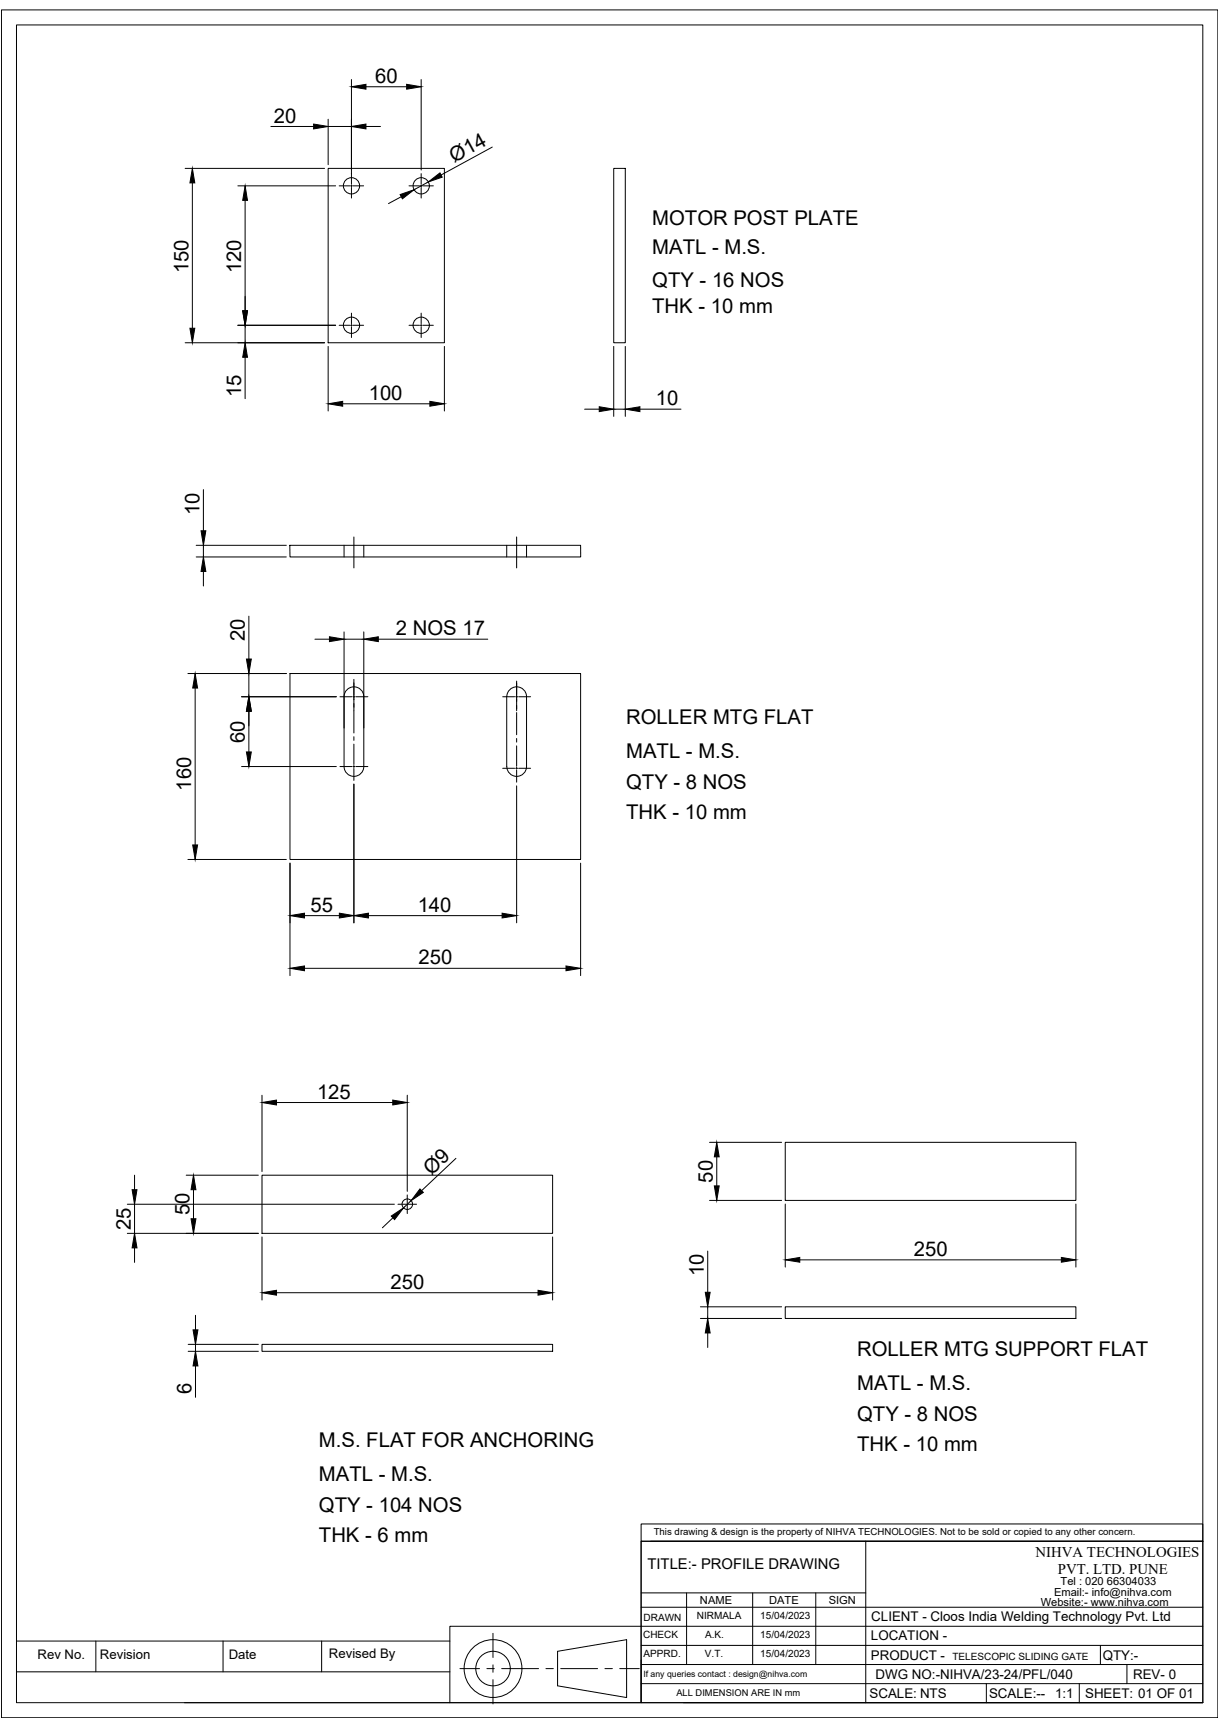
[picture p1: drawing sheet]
<svg xmlns="http://www.w3.org/2000/svg" width="594mm" height="841mm" viewBox="0 0 594 841" stroke-linecap="round" stroke-linejoin="round" font-family="sans-serif">
<!-- layer: 0 -->
<g fill="none" stroke="#000" stroke-width=".49">
<path d="M1 5h592v832h-592zM8 12h578v817h-578zM171 39v51M205 39v44M160 58v22M178 42h20M132 62h21M160 62h11M178 62h7M240 72l-25 13M90 82h68M94 89v71"/>
<path d="M116 91h47M119 98v53M160 82h56v85h-56zM165 91h5M171 91h1M171 90v1M171 91v5M172 91h5M195 96l-6 3M199 91h5M205 91h.1M205 85v5"/>
<path d="M205 90v1M205 91v5M206 91h5M209 89l-7 3M299 82h5v85h-5zM116 158h47M119 158v9M165 158h5M171 158h1M171 152v6M171 158v1M171 159v5"/>
<path d="M172 158h5M199 158h5M205 158h.1M205 152v6M205 158v1M205 159v5M206 158h5M90 167h68M119 174v20M160 169v31M216 169v31M299 169v34"/>
<path d="M304 169v34M167 197h42M285 199h7M299 199h5M312 199h20M99 238v20M96 271h43M96 266h43M99 266v5M99 278v7M141 266h142v5h-142zM168 266v5"/>
<path d="M172 261v16M177 266v5M247 266v5M252 261v16M256 266v5M121 300v21M153 311h7M168 308v65a5 5 0 0 0 4 5 5 5 0 0 0 5-5v-65M168 311h9M184 311h54M92 328h47M95 335v76"/>
<path d="M118 339h46M121 328v11M141 328h142v91h-142zM166 339h5M168 339a5 5 0 0 1 4-5 5 5 0 0 1 5 5M172 339h1M172 331v26M173 339h6M245 339h6M247 339v34a5 5 0 0 0 5 5 5 5 0 0 0 4-5v-34M247 339a5 5 0 0 1 5-5 5 5 0 0 1 4 5M251 339h1"/>
<path d="M252 332v14M253 339h5M121 346v20M172 359v2M252 347v11M252 360v1M118 373h46M166 373h5M172 373h1M172 362v10M172 373v1M172 374v6"/>
<path d="M173 373h6M245 374h6M251 374h1M252 363v10M252 374v1M252 375v6M253 374h5M172 382v67M252 383v66M92 419h47M141 420v55M283 420v55"/>
<path d="M148 446h17M179 446h66M148 472h128M128 533v38M135 537h56M198 533v47M346 556h35M382 556h142v29h-142zM66 572v7M91 572h35M94 579v15M128 572h141v29h-141z"/>
<path d="M222 564l-17 16M349 563v15M62 586h130M66 586v15M191 593l-5 5M194 586h4M198 586h1M198 582v4M198 586v1M198 587v4M199 586h4M200 585l-4 3"/>
<path d="M346 585h35M382 586v31M524 586v31M62 601h64M66 608v7M128 602v31M269 602v31M345 609v20M389 614h128M135 630h127M341 636h40M345 636v6"/>
<path d="M382 636h142v6h-142zM92 655h34M92 658h34M95 641v7M95 655v3M128 655h141v3h-141zM341 642h40M345 649v7M95 665v15M312 742h274v9h-274zM312 751h274v78h-274zM312 751v78h-93"/>
<path d="M317 751h269M422 751v78M312 776h110M334 776v35M367 776v35M397 776v35M8 799h211M47 799v15M109 799v15M157 799v15M240 795v12M312 783h274"/>
<path d="M586 792h-367v37h-129M8 814h211M224 813h9M237 813h4M240 811v3M240 818v12M244 813h18M266 813h3M272 804l33-6v29l-33-6zM273 813h18M295 813h3M302 813h9"/>
<path d="M312 811h274M312 801h274M312 820h274M480 820v9M526 820v9M536 801v10M549 811v9M333 829h253"/>
<circle cx="171" cy="90" r="4"/>
<circle cx="205" cy="90" r="4"/>
<circle cx="171" cy="158" r="4"/>
<circle cx="205" cy="158" r="4"/>
<circle cx="198" cy="586" r="2.6"/>
<circle cx="240" cy="813" r="14"/>
<circle cx="240" cy="813" r="8"/>
</g>
<g fill="#000" stroke="#000" stroke-width=".49">
<path d="M171 42l7-1v2zM198 41l7 1-7 1zM153 60l7 2-7 1zM171 62l7-2v3zM94 82l1 7h-3zM119 91l2 7h-3zM195 95l7-3-6 5zM209 89l5-5 1 2zM92 160h3l-1 7zM118 151h3l-2 7zM119 167l2 7h-3zM160 197l7-2v3z"/>
<path d="M209 195l7 2-7 1zM292 198l7 1-7 1zM304 199l8-1v2zM98 258h2l-1 8zM99 271l1 7h-2zM160 310l8 1-8 1zM177 311l7-1v2zM95 328l1 7h-2zM120 321h2l-1 7zM121 339l1 7h-2zM120 366h2l-1 7zM94 411h2l-1 8z"/>
<path d="M141 446l7-1v2zM165 445l7 1-7 1zM172 446l7-1v2zM245 445l7 1-7 1zM141 472l7-2v3zM276 470l7 2-7 1zM128 537l7-1v2zM191 536l7 1-7 1zM64 579h3l-1 7zM94 572l1 7h-2zM204 579l2 2-6 4zM348 578h2l-1 7z"/>
<path d="M349 556l1 7h-2zM93 594h2l-1 7zM191 592l5-4-4 6zM66 601l1 7h-3zM382 614l7-2v3zM517 612l7 2-7 1zM128 630l7-2v3zM262 628l7 2-7 1zM343 629h3l-1 7zM94 648h2l-1 7zM345 642l1 7h-3zM95 658l1 7h-2z"/>
</g>
<g font-size="9.9">
<text x="183" y="40">60</text>
<text x="133" y="60">20</text>
<text x="221" y="79" transform="rotate(-29 221 79)">Ø14</text>
<text x="318" y="110">MOTOR POST PLATE</text>
<text x="318" y="123">MATL - M.S.</text>
<text x="92" y="133" transform="rotate(-90 92 133)">150</text>
<text x="117" y="133" transform="rotate(-90 117 133)">120</text>
<text x="318" y="140">QTY - 16 NOS</text>
<text x="318" y="153">THK - 10 mm</text>
<text x="117" y="193" transform="rotate(-90 117 193)">15</text>
<text x="180" y="195">100</text>
<text x="319" y="197">10</text>
<text x="97" y="251" transform="rotate(-90 97 251)">10</text>
<text x="193" y="309">2 NOS 17</text>
<text x="119" y="312" transform="rotate(-90 119 312)">20</text>
<text x="305" y="353">ROLLER MTG FLAT</text>
<text x="119" y="362" transform="rotate(-90 119 362)">60</text>
<text x="305" y="369">MATL - M.S.</text>
<text x="93" y="385" transform="rotate(-90 93 385)">160</text>
<text x="305" y="384">QTY - 8 NOS</text>
<text x="305" y="399">THK - 10 mm</text>
<text x="151" y="444">55</text>
<text x="203" y="444">140</text>
<text x="204" y="470">250</text>
<text x="154" y="535">125</text>
<text x="210" y="573" transform="rotate(-43 210 573)">Ø9</text>
<text x="347" y="576" transform="rotate(-90 347 576)">50</text>
<text x="92" y="592" transform="rotate(-90 92 592)">50</text>
<text x="64" y="599" transform="rotate(-90 64 599)">25</text>
<text x="445" y="612">250</text>
<text x="343" y="622" transform="rotate(-90 343 622)">10</text>
<text x="190" y="628">250</text>
<text x="417" y="660">ROLLER MTG SUPPORT FLAT</text>
<text x="417" y="677">MATL - M.S.</text>
<text x="93" y="679" transform="rotate(-90 93 679)">6</text>
<text x="417" y="692">QTY - 8 NOS</text>
<text x="155" y="705">M.S. FLAT FOR ANCHORING</text>
<text x="417" y="707">THK - 10 mm</text>
<text x="155" y="721">MATL - M.S.</text>
<text x="155" y="736">QTY - 104 NOS</text>
<text x="155" y="751">THK - 6 mm</text>
</g>
<g font-size="7.2">
<text x="504" y="758">NIHVA TECHNOLOGIES</text>
<text x="315" y="764">TITLE:- PROFILE DRAWING</text>
<text x="515" y="766">PVT. LTD. PUNE</text>
</g>
<g font-size="6.5">
<text x="424" y="790">CLIENT - Cloos India Welding Technology Pvt. Ltd</text>
<text x="424" y="799">LOCATION -</text>
<text x="424" y="808">PRODUCT -</text>
<text x="537" y="808">QTY:-</text>
<text x="426" y="817">DWG NO:-NIHVA/23-24/PFL/040</text>
<text x="552" y="817">REV- 0</text>
<text x="423" y="827">SCALE: NTS</text>
<text x="482" y="827">SCALE:--</text>
<text x="514" y="827">1:1</text>
<text x="528" y="827">SHEET: 01 OF 01</text>
</g>
<g font-size="6.4">
<text x="18" y="808">Rev No.</text>
<text x="49" y="808">Revision</text>
<text x="111" y="808">Date</text>
<text x="160" y="808">Revised By</text>
</g>
<g font-size="5.4">
<text x="516" y="772">Tel : 020 66304033</text>
<text x="513" y="777">Email:- info@nihva.com</text>
<text x="341" y="781">NAME</text>
<text x="375" y="781">DATE</text>
<text x="404" y="781">SIGN</text>
<text x="507" y="782">Website:- www.nihva.com</text>
</g>
<g font-size="4.9">
<text x="313" y="789">DRAWN</text>
<text x="339" y="788">NIRMALA</text>
<text x="370" y="788">15/04/2023</text>
<text x="313" y="798">CHECK</text>
<text x="343" y="797">A.K.</text>
<text x="370" y="798">15/04/2023</text>
<text x="313" y="807">APPRD.</text>
<text x="343" y="807">V.T.</text>
<text x="370" y="807">15/04/2023</text>
<text x="464" y="808">TELESCOPIC SLIDING GATE</text>
</g>
<text font-size="4.7" x="318" y="747">This drawing &amp; design is the property of NIHVA TECHNOLOGIES. Not to be sold or copied to any other concern.</text>
<text font-size="4.5" x="329" y="826">ALL DIMENSION ARE IN mm</text>
<text font-size="4.2" x="313" y="816">If any queries contact : design@nihva.com</text>
</svg>
